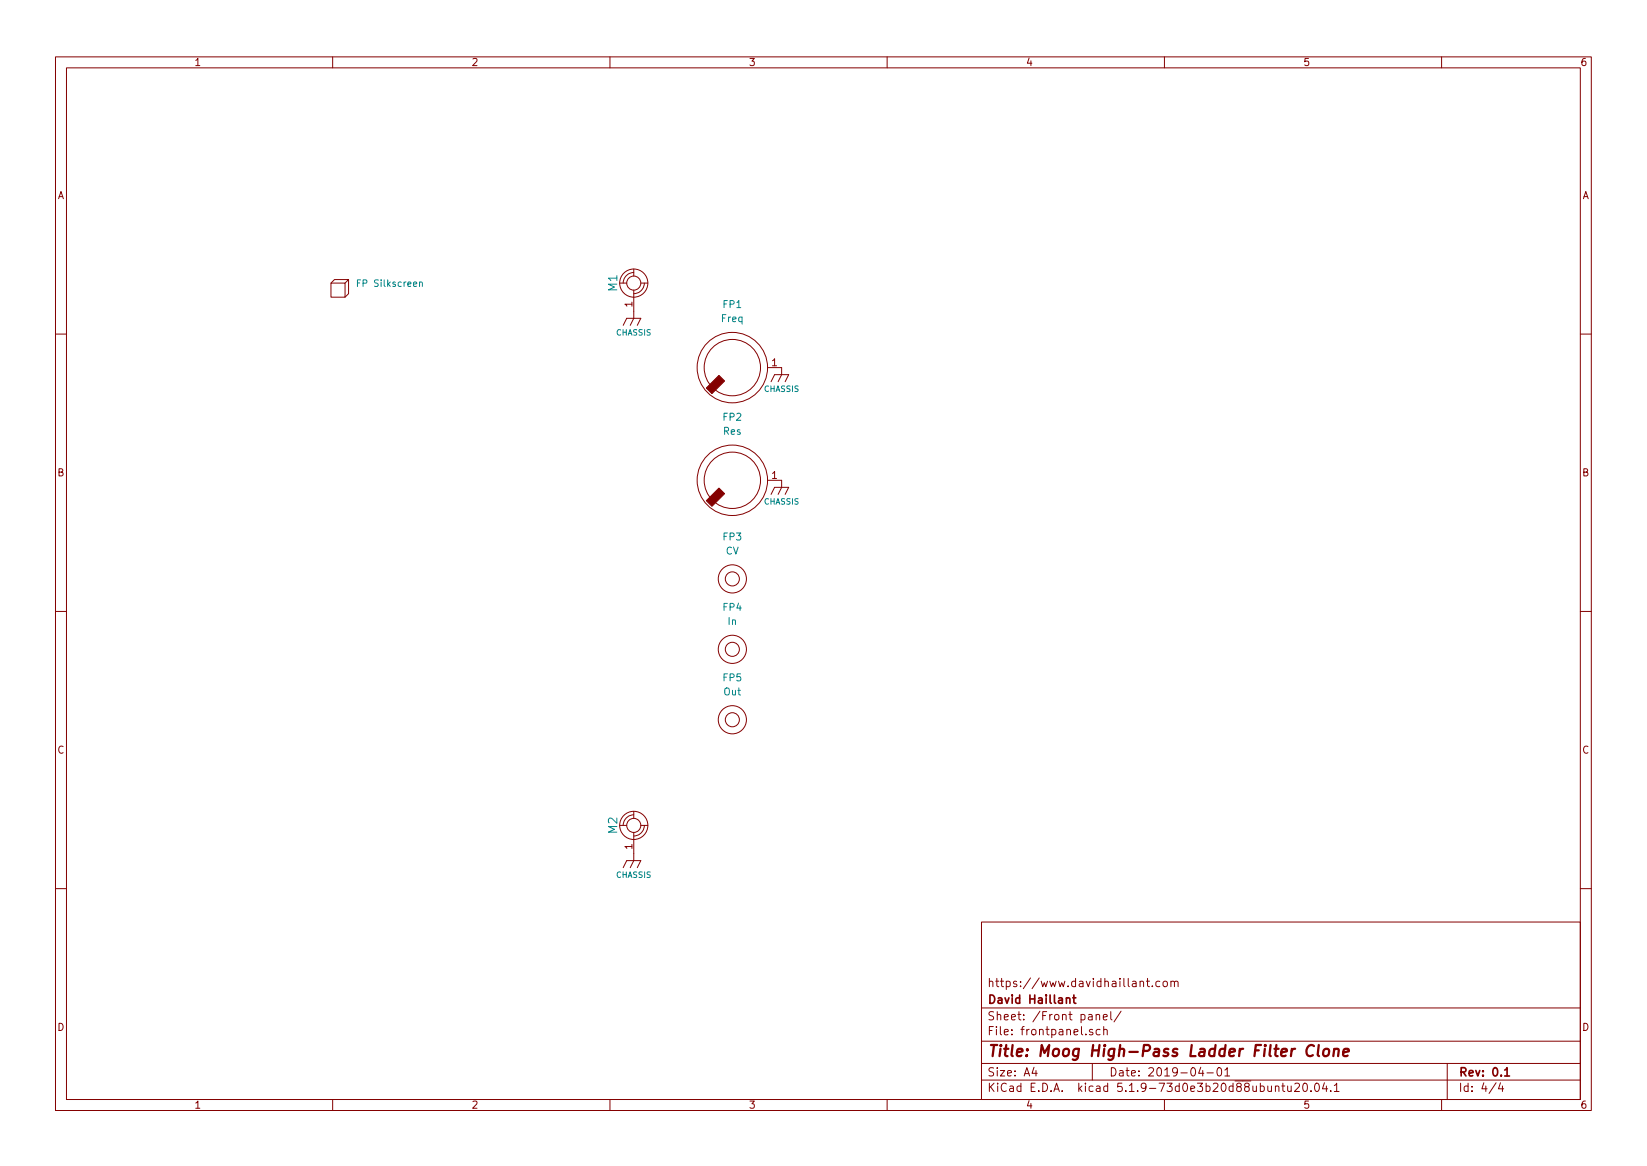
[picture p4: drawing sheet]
<svg xmlns="http://www.w3.org/2000/svg" width="297mm" height="210mm" viewBox="0 0 297 210" stroke-linecap="round" stroke-linejoin="round" font-family="sans-serif">
<g fill="none" stroke="#840000" stroke-width=".18">
<path d="M10 10.3h277v189.9h-277zM12 12.2h273v186.1h-273zM60 10.3v1.9M110 10.3v1.9M160 10.3v1.9M210 10.3v1.9M260 10.3v1.9M59.7 51h2.5v2.6h-2.5zM59.7 51l.6-.6h2.6l-.7 .6M62.9 50.4v2.6l-.7 .6M111.8 51h1.2M112.4 58.7l.6-1.3h2.6l-.7 1.3"/>
<path d="M114.3 49.1a1.91 1.91 0 0 0-1.9 1.9M114.3 48.5v1.3M114.3 52.3v5.1l-.6 1.3M115.6 51h1.2M116.2 51a1.91 1.91 0 0 1-1.9 2M10 60.2h2M138.4 66.3h2.6v1.3l-.7 1.2M139.1 68.8l.6-1.2h2.5l-.6 1.2M285 60.2h2M138.4 86.6h2.6v1.3l-.7 1.2M139.1 89.1l.6-1.2h2.5l-.6 1.2M10 110.3h2"/>
<path d="M285 110.3h2M111.8 148.8h1.2M112.4 156.5l.6-1.3h2.6l-.7 1.3M114.3 146.9a1.91 1.91 0 0 0-1.9 1.9M114.3 146.3v1.3M114.3 150.1v5.1l-.6 1.3M115.6 148.8h1.2M116.2 148.8a1.91 1.91 0 0 1-1.9 1.9M10 160.2h2M177 166.3h108v32h-108zM205.6 177.1l.2-.2 .4 .1v.9M206.8 176.9h.5"/>
<path d="M207 176.4v1.3l.3 .2M207.8 177.8v.1M209.2 177l-.4-.1-.3 .3v.6l.3 .1 .4-.1M209.8 177.1l.2-.2 .5 .2v.7l-.2 .1-.5-.1zM211.2 177.1l.2-.2 .4 .1v.9M211.2 176.9v1M211.8 177.1a.36 .36 0 0 1 .3-.2 .36 .36 0 0 1 .4 .2v.8M285 160.2h2M60 198.3v1.9M110 198.3v1.9M160 198.3v1.9M177 194.8h108"/>
<path d="M177 191.8h108M177 187.8h108M177 181.8h108M186.5 192.5l-.4 1h1M186.8 193v1M197 191.8v3M197.1 185.7a.37 .37 0 0 0-.6 .1v.2l.6 .2v.1l-.2 .3-.4-.1M197.7 183.1l.2-.2 .4 .1v.9M197.7 182.9v1M198.4 185.7l-.4-.1-.3 .3 .1 .6 .2 .1 .4-.1M199 183.4l.7-.1-.1-.3-.4-.1-.2 .2 .1 .7h.5M199.1 185.7a.37 .37 0 0 1 .6 .1v.8"/>
<path d="M199.1 185.1v1.5M200.3 182.4v1.3l.3 .2M202.2 182.3l-1.3 2M210 198.3v1.9M216.6 192.5l-.4 1h.9M216.9 193v1M217.7 193.5h1.1M219.6 192.7l.4-.2a.94 .94 0 0 1 0 1.5 .82 .82 0 0 1-.4-1.3zM220.9 193l.4-.5v1.5M220.9 194h.9M230 196l.2-.2 .4 .1 .1 .9M230 195.8v1"/>
<path d="M231.2 195.8h.5M231.4 195.3v1.3l.3 .2M232.2 195.8l.1 .9 .4 .1 .2-.1M232.9 195.8v1M233.5 195.5l.2-.2h.4l.3 .5-.9 1h.9M235.2 195.4l.2-.1a.94 .94 0 0 1 0 1.5 .82 .82 0 0 1-.2-1.4zM236.4 196.7v.1M237.3 195.4l.1-.1a.8 .8 0 0 1 .6 .8 .8 .8 0 0 1-.6 .7 1 1 0 0 1-.1-1.4zM238.9 195.2l-.4 1.1h.9M239.2 195.8v1M240 196.7v.1M240.6 195.8l.5-.5v1.5"/>
<path d="M240.6 196.8h.9M260 198.3v1.9M261 191.8v6.5M269.8 195.2l-1.2 2M270.6 195.2l-.3 1.1h.9M271 195.8v1"/>
<circle cx="114.3" cy="51" r="2.54"/>
<circle cx="114.3" cy="51" r="1.27"/>
<circle cx="132.1" cy="66.3" r="6.3"/>
<circle cx="132.1" cy="66.3" r="5.1"/>
<circle cx="132.1" cy="86.6" r="6.3"/>
<circle cx="132.1" cy="86.6" r="5.1"/>
<circle cx="132.1" cy="104.4" r="2.54"/>
<circle cx="132.1" cy="117.1" r="2.54"/>
<circle cx="132.1" cy="104.4" r="1.27"/>
<circle cx="132.1" cy="117.1" r="1.27"/>
<circle cx="132.1" cy="129.8" r="2.54"/>
<circle cx="132.1" cy="129.8" r="1.27"/>
<circle cx="114.3" cy="148.8" r="2.54"/>
<circle cx="114.3" cy="148.8" r="1.27"/>
</g>
<path d="M193.5 179.9h.5M193.7 179.4v1.3l.3 .2M192.3 180.1l.1-.1a.37 .37 0 0 1 .6 .1v.8M271.4 193l.4-.5v1.5M271.4 194h.8" fill="none" stroke="#840000" stroke-width=".3"/>
<path d="M237 188.6a.88 .88 0 0 0-1 0 .88 .88 0 0 0-.4 1 .7 .7 0 0 0 .3 .8 .7 .7 0 0 0 .9-.1M237.8 188.4l-.2 1.8 .3 .2M238.8 189.3a.51 .51 0 0 1 .5-.2 .51 .51 0 0 1 .4 .4l-.1 .6a.54 .54 0 0 1-.5 .4 .54 .54 0 0 1-.5-.4zM240.6 189.3a.5 .5 0 0 1 .9 .1l-.2 1M240.6 189.1l-.1 1.3M242.3 189.8l1-.2-.1-.4h-.8l-.2 1 .3 .2 .6-.1" fill="none" stroke="#840000" stroke-width=".41"/>
<path d="M75.7 51v-.1a.27 .27 0 0 1 .5 .1v.7M75.7 50.8v.9" fill="none" stroke="#008484" stroke-width=".18"/>
<g fill="#840000" stroke="#840000" stroke-width=".18">
<path d="M127.4 70l2.3-2.3 1 1-2.3 2.3z"/>
<path d="M127.4 90.3l2.3-2.3 1 1-2.3 2.3z"/>
</g>
<text font-size="2.8" fill="#840000" x="178" y="190.5">Title: Moog High-Pass Ladder Filter Clone</text>
<g font-size="2.1" fill="#008484">
<text x="111.3" y="52.5" transform="rotate(-90 111.3 52.5)">M1</text>
<text x="111.3" y="150.3" transform="rotate(-90 111.3 150.3)">M2</text>
</g>
<g font-size="2.1" fill="#840000">
<text x="178" y="178">https://www.davidhaillant.com</text>
<text x="178" y="184">Sheet: /Front panel/</text>
<text x="178" y="181">David Haillant</text>
<text x="178" y="186.7">File: frontpanel.sch</text>
<text x="178" y="196.9">KiCad E.D.A. kicad 5.1.9-73d0e3b20d88ubuntu20.04.1</text>
<text x="178" y="194.1">Size: A4</text>
<text x="200" y="194.1">Date: 2019-04-01</text>
<text x="263" y="194.1">Rev: 0.1</text>
<text x="263" y="196.9">Id: 4/4</text>
</g>
<g font-size="1.8" fill="#840000">
<text x="35" y="11.9">1</text>
<text x="85" y="11.9">2</text>
<text x="135" y="11.9">3</text>
<text x="185" y="11.9">4</text>
<text x="235" y="11.9">5</text>
<text x="285" y="11.9">6</text>
<text x="10.4" y="35.9">A</text>
<text x="285.4" y="35.9">A</text>
<text x="114" y="55.3" transform="rotate(-90 114 55.3)">1</text>
<text x="139.2" y="66">1</text>
<text x="10.4" y="85.9">B</text>
<text x="139.2" y="86.4">1</text>
<text x="285.4" y="85.9">B</text>
<text x="10.4" y="135.9">C</text>
<text x="285.4" y="135.9">C</text>
<text x="114" y="153.1" transform="rotate(-90 114 153.1)">1</text>
<text x="10.4" y="185.9">D</text>
<text x="285.4" y="185.9">D</text>
<text x="35" y="199.9">1</text>
<text x="85" y="199.9">2</text>
<text x="135" y="199.9">3</text>
<text x="185" y="199.9">4</text>
<text x="235" y="199.9">5</text>
<text x="285" y="199.9">6</text>
</g>
<g font-size="1.8" fill="#008484">
<text x="130.2" y="58.1">Freq</text>
<text x="130.5" y="55.5">FP1</text>
<text x="130.5" y="75.9">FP2</text>
<text x="130.5" y="78.4">Res</text>
<text x="130.5" y="97.5">FP3</text>
<text x="130.9" y="100">CV</text>
<text x="130.5" y="110.2">FP4</text>
<text x="131.3" y="112.7">In</text>
<text x="130.5" y="122.9">FP5</text>
<text x="130.6" y="125.4">Out</text>
</g>
<text font-size="1.7" fill="#008484" x="64.9" y="51.7">FP Silkscreen</text>
<g font-size="1.4" fill="#008484">
<text x="111.2" y="60.5">CHASSIS</text>
<text x="137.8" y="70.7">CHASSIS</text>
<text x="137.8" y="91">CHASSIS</text>
<text x="111.2" y="158.3">CHASSIS</text>
</g>
</svg>
